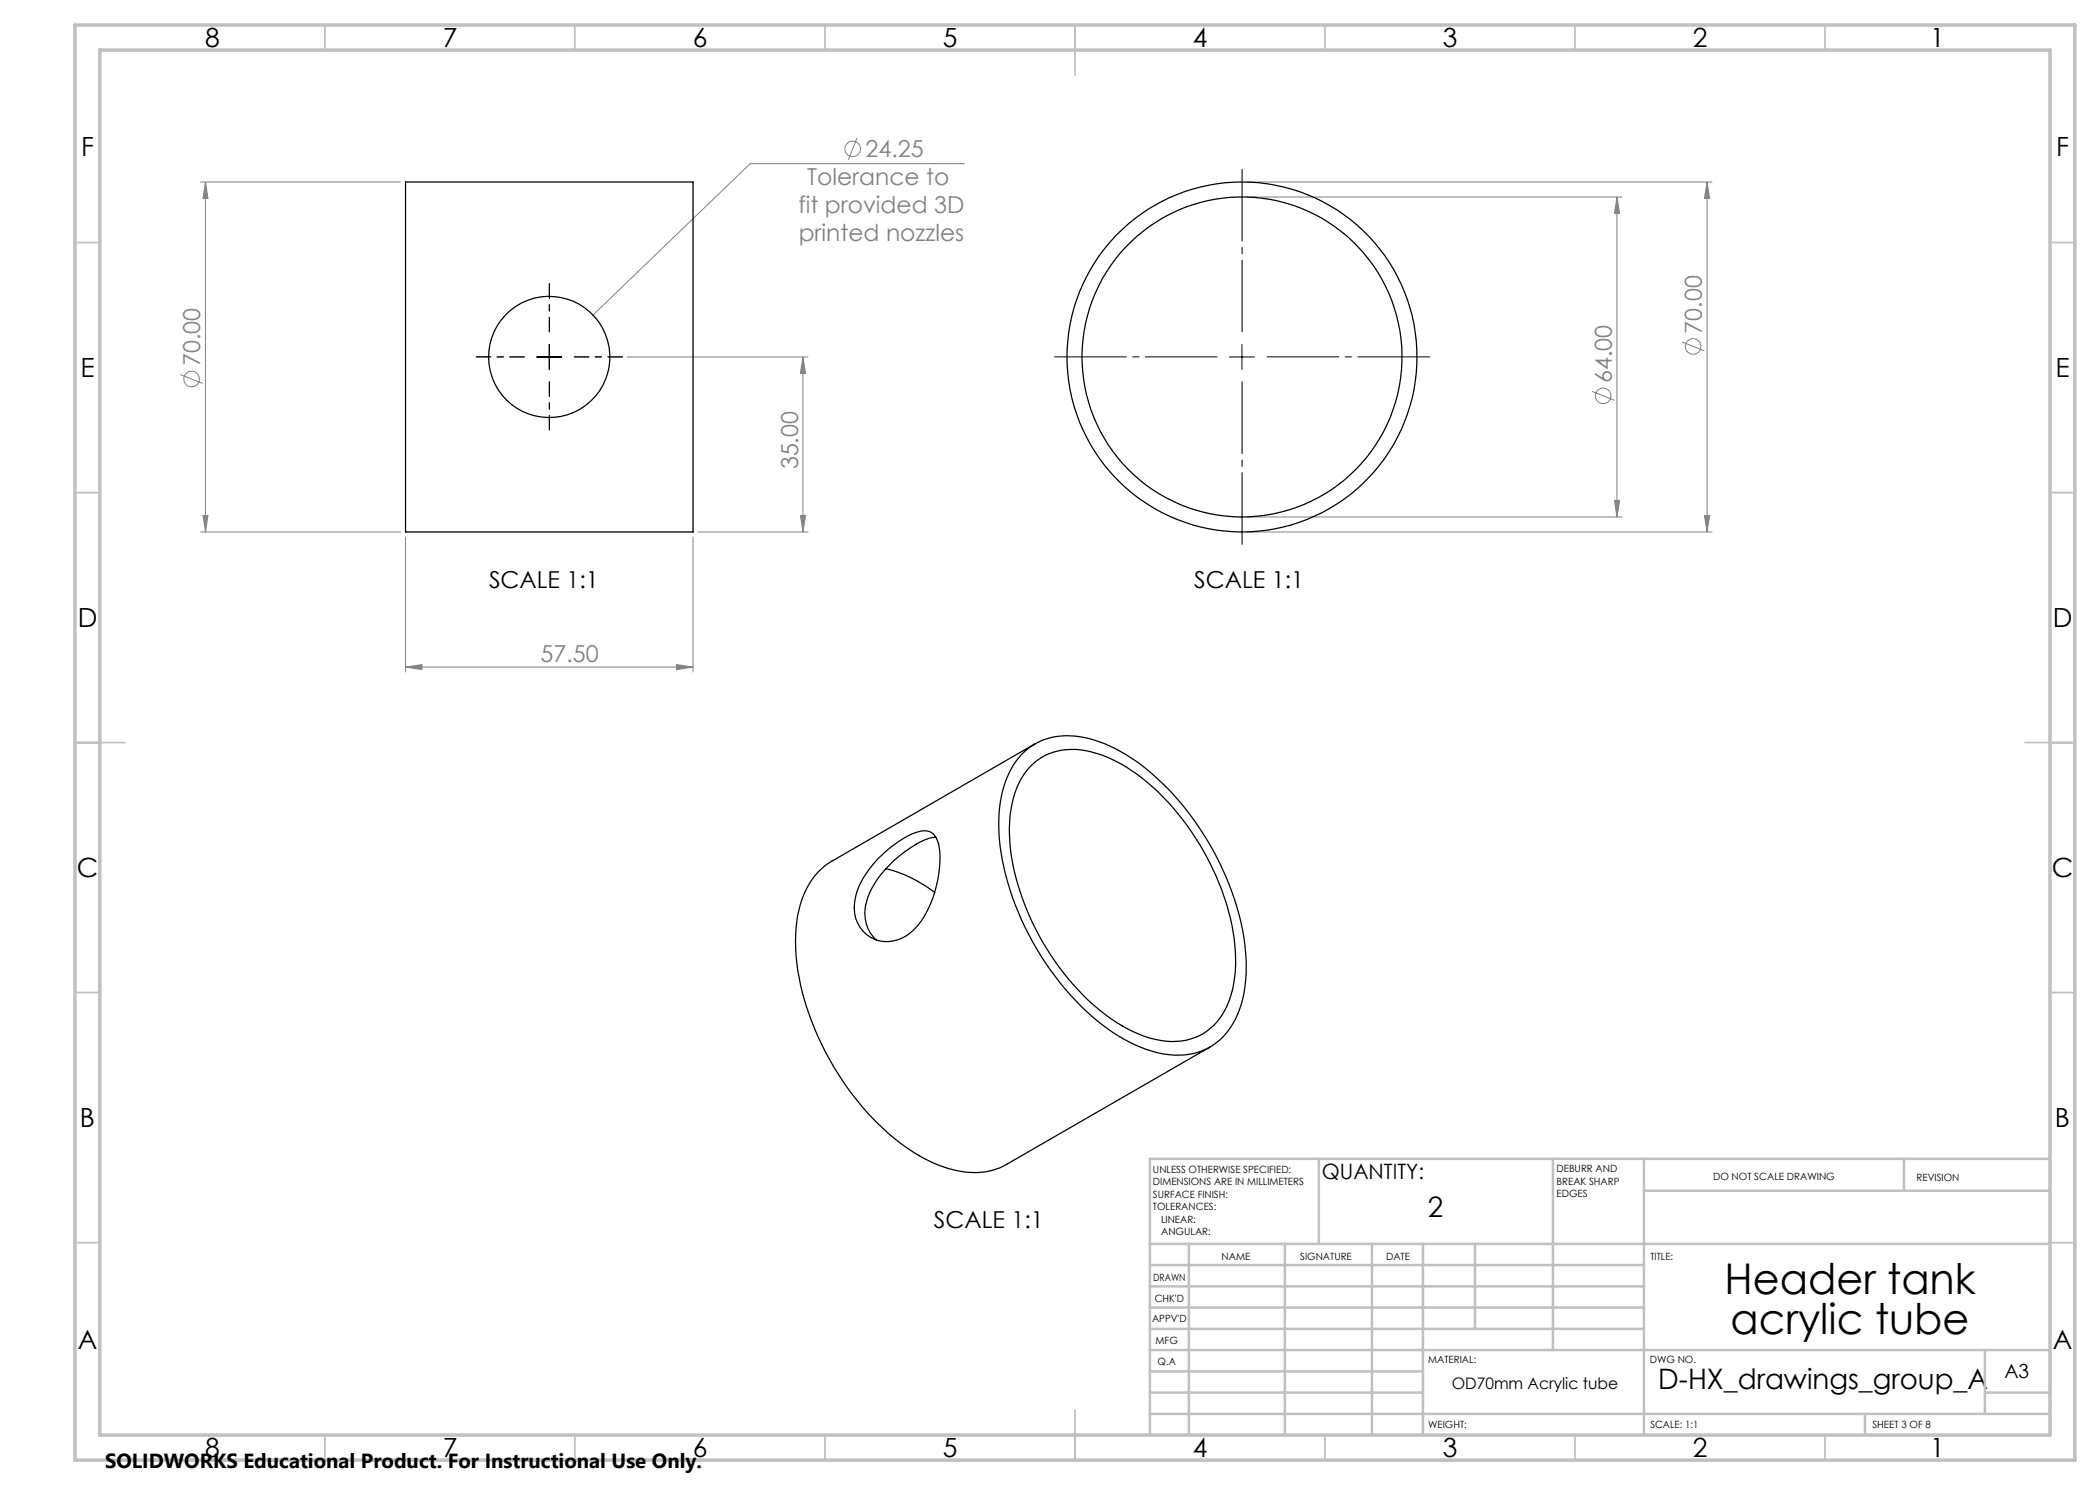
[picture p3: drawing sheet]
<svg xmlns="http://www.w3.org/2000/svg" width="420mm" height="297mm" viewBox="0 0 420 297" stroke-linecap="round" stroke-linejoin="round" font-family="sans-serif">
<g fill="none" stroke="#808080" stroke-width=".2">
<path d="M40.1 36.4h40M41.1 36.4l.5 3.3h-1zM41.1 36.4v70M171.4 27.5l-1.7 4.5M192.9 32.7h-42.9l-31.4 30.3M249.4 36.4h93M249.4 39.4h75M323.4 39.4l.5 3.3h-1zM323.4 39.4v64M341.4 36.4l.5 3.3h-1zM341.4 36.4v70M36.1 74.9l4.4 1.8"/>
<path d="M125.5 71.4h36.1M160.6 71.4l.5 3.3h-1zM160.6 71.4v35M318.4 78.3l4.5 1.7M336.4 68.4l4.5 1.8M40.1 106.4h40M40.6 103.1h1l-.5 3.3zM81.1 107.4v27M138.6 107.4v27M139.6 106.4h22M160.1 103.1h1l-.5 3.3zM249.4 106.4h93"/>
<path d="M249.4 103.4h75M322.9 100.1h1l-.5 3.3zM340.9 103.1h1l-.5 3.3zM81.1 133.4l3.3-.5v1zM81.1 133.4h57.5M135.3 132.9l3.3 .5-3.3 .5z"/>
<circle cx="170.5" cy="29.8" r="1.56"/>
<circle cx="38.3" cy="75.8" r="1.56"/>
<circle cx="320.6" cy="79.2" r="1.55"/>
<circle cx="338.6" cy="69.3" r="1.55"/>
</g>
<path d="M104.9 71.4h-9.7M109.9 66.4v-9.6M109.9 76.4v9.6M114.9 71.4h9.6" fill="none" stroke="#000" stroke-width=".2" stroke-dasharray="15.2 1.3 1.3 1.3" stroke-dashoffset="12.3"/>
<path d="M243.4 71.4h-32.5M248.4 66.4v-32.5M248.4 76.4v32.5M253.4 71.4h32.5" fill="none" stroke="#000" stroke-width=".2" stroke-dasharray="15.2 1.3 1.3 1.3" stroke-dashoffset=".9"/>
<path d="M107.4 71.4h5M109.9 68.9v5M245.9 71.4h5M248.4 68.9v5" fill="none" stroke="#000" stroke-width=".2"/>
<g fill="none" stroke="#c0c0c0" stroke-width=".35">
<path d="M65 5v5M115 5v5M165 5v5M215 5v10M265 5v5M315 5v5M365 5v5M15 48.5h5M410 48.5h5M15 98.5h5M410 98.5h5M15 148.5h10"/>
<path d="M405 148.5h10M15 198.5h5M410 198.5h5M15 248.5h5M410 248.5h5M65 287v5M115 287v5M165 287v5M215 282v10M265 287v5M315 287v5M365 287v5"/>
</g>
<g fill="none" stroke="#c0c0c0" stroke-width=".5">
<path d="M263.8 231.8v17M310.6 231.8v38.2M328.8 231.8v55.2M328.8 238.2h81.2M380.8 231.8v6.4M410 231.8h-180v55.2M230 248.8h180M230 257.3h98.8M230 253h98.8M237.8 248.8v38.2M257 248.8v38.2M274.4 248.8v38.2"/>
<path d="M284.6 248.8v38.2M295 248.8v17M230 265.8h98.8M230 261.5h98.8M230 278.5h54.6M230 274.3h54.6M230 270h180M397 278.5h13M397 270v12.8M230 282.8h180M373 282.8v4.2"/>
</g>
<path d="M15 5h400v287h-400zM20 10h390v277h-390z" fill="none" stroke="#c0c0c0" stroke-width=".7"/>
<g fill="#808080">
<path d="M81.1 133.4l3.3-.5v1zM135.3 132.9l3.3 .5-3.3 .5z"/>
<path d="M40.6 103.1h1l-.5 3.3zM41.1 36.4l.5 3.3h-1z"/>
<path d="M160.6 71.4l.5 3.3h-1zM160.1 103.1h1l-.5 3.3zM341.4 36.4l.5 3.3h-1zM340.9 103.1h1l-.5 3.3zM323.4 39.4l.5 3.3h-1zM322.9 100.1h1l-.5 3.3z"/>
</g>
<g fill="none" stroke="#000" stroke-width=".25">
<path d="M81.1 36.4h57.5v70h-57.5zM204.3 150.9a12.9 12.9 0 0 1 12.1-3.5 32.4 32.4 0 0 1 16.2 9.4 56.9 56.9 0 0 1 16.4 32.4 26.3 26.3 0 0 1-2 14.8 12.4 12.4 0 0 1-13.3 6.9 30.3 30.3 0 0 1-16.2-8.4 57.1 57.1 0 0 1-17.7-34.9 23.8 23.8 0 0 1 3.3-15.2zM205.9 153.5a12.2 12.2 0 0 1 12.5-3.1 30.7 30.7 0 0 1 14.3 9.1 51.9 51.9 0 0 1 14.3 29.7 22.3 22.3 0 0 1-2.5 13.6 11.7 11.7 0 0 1-13.4 5.1 31.7 31.7 0 0 1-15.3-9.7 51.2 51.2 0 0 1-13.8-29.9 21.7 21.7 0 0 1 2.7-13.3zM207 148.8l-40.7 23.5a15 15 0 0 0-6.8 10.8 40.5 40.5 0 0 0 2.9 21.4 55.3 55.3 0 0 0 19.1 25.2 24.3 24.3 0 0 0 13.7 4.8 12.6 12.6 0 0 0 6.1-1.6l40.7-23.5M175.7 171.7a20.2 20.2 0 0 1 8.4-5.5 2.75 2.75 0 0 1 3.5 2.1 20.6 20.6 0 0 1-1.5 12.4 12 12 0 0 1-6.3 7.2 6.6 6.6 0 0 1-8.9-7.5 15.9 15.9 0 0 1 4.8-8.7zM177.2 173.7a26.5 26.5 0 0 1 9.7 4.8M187.1 167.4a11.7 11.7 0 0 0-6.1 2.9 19.7 19.7 0 0 0-7.7 10.1 7.3 7.3 0 0 0 2 7.6"/>
<circle cx="109.8" cy="71.4" r="12.1"/>
<circle cx="248.4" cy="71.4" r="32"/>
<circle cx="248.4" cy="71.4" r="35"/>
</g>
<g font-size="8.5">
<text x="344.9" y="258.8">Header tank</text>
<text x="346.1" y="266.9">acrylic tube</text>
</g>
<g font-size="5.6">
<text x="285.5" y="243.3">2</text>
<text x="331.6" y="277.9">D-HX_drawings_group_A</text>
</g>
<g font-size="5.3">
<text x="41" y="9.5">8</text>
<text x="88.5" y="9.5">7</text>
<text x="138.5" y="9.5">6</text>
<text x="188.5" y="9.5">5</text>
<text x="238.5" y="9.5">4</text>
<text x="288.5" y="9.5">3</text>
<text x="338.5" y="9.5">2</text>
<text x="386" y="9.5">1</text>
<text x="16.2" y="31.3">F</text>
<text x="411.2" y="31.3">F</text>
<text x="16.1" y="75.5">E</text>
<text x="411.1" y="75.5">E</text>
<text x="15.5" y="125.5">D</text>
<text x="410.5" y="125.5">D</text>
<text x="15.4" y="175.5">C</text>
<text x="410.4" y="175.5">C</text>
<text x="16" y="225.5">B</text>
<text x="411" y="225.5">B</text>
<text x="15.5" y="269.8">A</text>
<text x="410.5" y="269.8">A</text>
<text x="41" y="291.5">8</text>
<text x="88.5" y="291.5">7</text>
<text x="138.5" y="291.5">6</text>
<text x="188.5" y="291.5">5</text>
<text x="238.5" y="291.5">4</text>
<text x="288.5" y="291.5">3</text>
<text x="338.5" y="291.5">2</text>
<text x="386" y="291.5">1</text>
</g>
<g font-size="4.7" fill="#808080">
<text x="173.1" y="31.5">24.25</text>
<text x="161.4" y="37.1">Tolerance to</text>
<text x="159.7" y="42.6">fit provided 3D</text>
<text x="159.7" y="48.2">printed nozzles</text>
<text x="340.4" y="66.7" transform="rotate(-90 340.4 66.7)">70.00</text>
<text x="40.1" y="73.2" transform="rotate(-90 40.1 73.2)">70.00</text>
<text x="322.4" y="76.6" transform="rotate(-90 322.4 76.6)">64.00</text>
<text x="159.6" y="93.9" transform="rotate(-90 159.6 93.9)">35.00</text>
<text x="108.1" y="132.4">57.50</text>
</g>
<g font-size="4.7">
<text x="97.8" y="117.6">SCALE 1:1</text>
<text x="238.8" y="117.6">SCALE 1:1</text>
<text x="186.8" y="245.7">SCALE 1:1</text>
</g>
<text font-size="4.2" x="264.4" y="235.8">QUANTITY:</text>
<text font-size="4.1" x="21" y="293.7">SOLIDWORKS Educational Product. For Instructional Use Only.</text>
<text font-size="3.9" x="400.9" y="275.5">A3</text>
<text font-size="3.2" x="290.3" y="277.9">OD70mm Acrylic tube</text>
<g font-size="2">
<text x="230.6" y="234.6">UNLESS OTHERWISE SPECIFIED:</text>
<text x="230.6" y="237.1">DIMENSIONS ARE IN MILLIMETERS</text>
<text x="230.6" y="239.6">SURFACE FINISH:</text>
<text x="311.3" y="234.5">DEBURR AND</text>
<text x="311.3" y="237">BREAK SHARP</text>
<text x="311.3" y="239.5">EDGES</text>
<text x="342.6" y="236">DO NOT SCALE DRAWING</text>
<text x="383.3" y="236.2">REVISION</text>
<text x="230.6" y="242.1">TOLERANCES:</text>
<text x="232.2" y="244.6">LINEAR:</text>
<text x="232.2" y="247.1">ANGULAR:</text>
<text x="244.3" y="252">NAME</text>
<text x="260" y="251.9">SIGNATURE</text>
<text x="277.2" y="251.9">DATE</text>
<text x="330.1" y="251.9">TITLE:</text>
<text x="230.6" y="256.1">DRAWN</text>
<text x="230.9" y="260.3">CHK'D</text>
<text x="230.4" y="264.4">APPV'D</text>
<text x="231.1" y="268.8">MFG</text>
<text x="231.5" y="273">Q.A</text>
<text x="285.6" y="272.5">MATERIAL:</text>
<text x="330" y="272.5">DWG NO.</text>
<text x="285.6" y="285.5">WEIGHT:</text>
<text x="330.1" y="285.6">SCALE: 1:1</text>
<text x="374.5" y="285.6">SHEET 3 OF 8</text>
</g>
</svg>
